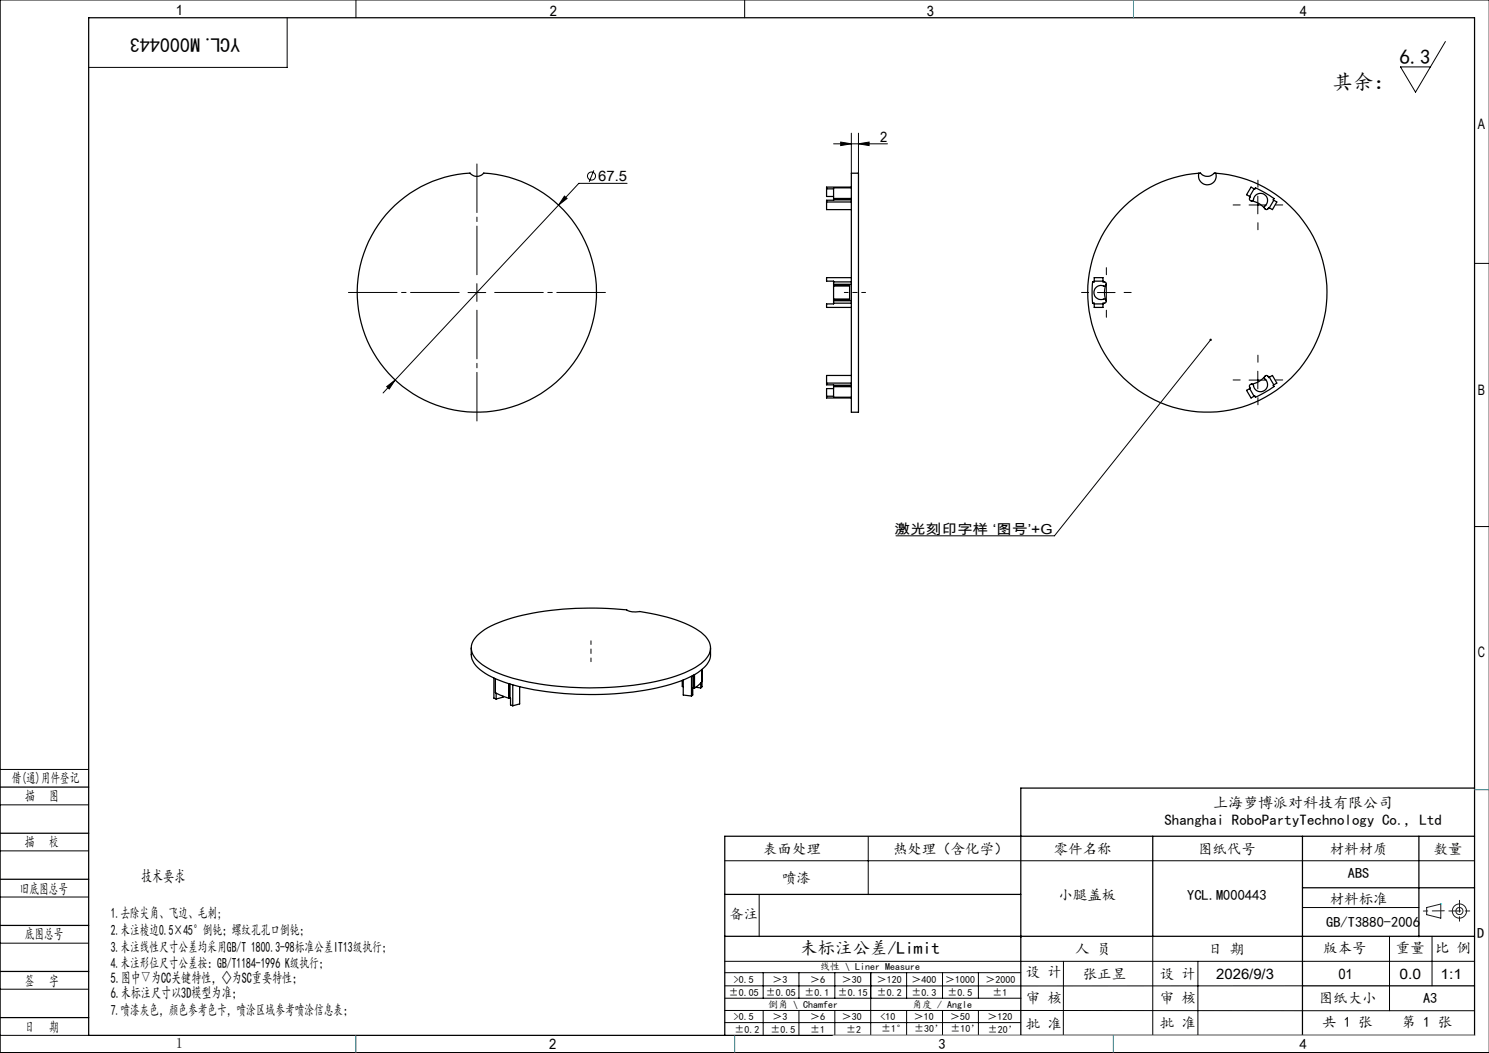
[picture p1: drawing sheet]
<svg xmlns="http://www.w3.org/2000/svg" width="420mm" height="297mm" viewBox="0 0 420 297" stroke-linecap="round" stroke-linejoin="round" font-family="sans-serif">
<g fill="none" stroke="#000" stroke-width=".28">
<path d="M100.4 0v5M210 0v5M420 0h-419.9v297h419.9M81 5v14h-56M407.7 11.7l-8.4 14.3-4.3-7.1h8.5M240.1 37.6v11.3M242.1 37.6v11.2M157.6 57.9l-46.1 49.3M159.2 55.3l.7 .7-2.3 1.9zM167.5 48l-1.3 3.3M176.9 51.7h-13.6l-5.7 6.2M235.1 40.6h15.2"/>
<path d="M237.1 40.1l3 .5-3 .5zM242.1 40.6l3-.5v1zM352.3 57.8h5M354.8 55.3v5M415.9 74.3h4.1M132 82.5h5M134.5 80v5M309.6 82.5h4.9M312.1 80v5M341.5 95.8l-44.1 55.3h-44.7M109.1 109l2.4-1.8-1.7 2.5zM111.5 107.2l-3.4 3.6"/>
<path d="M352.3 107.2h5M354.8 104.7v5M415.9 148.5h4.1M0 217h25M0 227h25M0 240h25M244.9 236v16.3M0 253h25M204.4 242.8h211.5M214.1 252.4v11.8M367.4 256h32.8M0 266h25"/>
<path d="M0 279h25M204.4 271.1h211.5M204.4 278.1h163M204.4 274.4h83.5M215.3 274.4v7.1M225.4 274.4v7.1M235.5 274.4v7.1M245.6 274.4v17.6M255.7 274.4v7.1M265.9 274.4v7.1M276 274.4v7.1M300 271.1l-.1 21"/>
<path d="M325.2 264.1v27.9M337.9 271.1v20.9M391.9 264.1v21M403.9 264.1v14M0 292h25M204.4 285l211.5 .1M204.4 288.4h83.5M204.5 281.5h83.5M215.3 285v7M225.4 285v7M235.5 285v7M255.7 285v7"/>
<path d="M265.9 285v7M276 285v7M287.9 292h128"/>
<circle cx="166.8" cy="49.7" r="1.15"/>
</g>
<g fill="none" stroke="#191924" stroke-width=".28">
<path d="M402.4 256l4-1v4l-4-1z"/>
<circle cx="411.7" cy="257" r="1"/>
<circle cx="411.7" cy="257" r="2"/>
</g>
<path d="M134.5 77.5v-31.3M129.5 82.5h-31.2M134.5 87.5v31.2M139.5 82.5h31.3" fill="none" stroke="#000" stroke-width=".28" stroke-dasharray="30.5 1.3 1.3 1.3" stroke-dashoffset="16.8"/>
<path d="M238.2 82.5h6M166.7 186.6v-5.9" fill="none" stroke="#000" stroke-width=".28" stroke-dasharray="30.5 1.3 1.3 1.3" stroke-dashoffset="29.4"/>
<path d="M349.8 57.8h-2M354.8 52.8v-2M359.8 57.8h2M312.1 77.5v-2M354.8 62.8v2M307.1 82.5h-2M312.1 87.5v2M317.1 82.5h2M349.8 107.2h-2M354.8 102.2v-2M354.8 112.2v2M359.8 107.2h2" fill="none" stroke="#000" stroke-width=".28" stroke-dasharray="30.5 1.3 1.3 1.3"/>
<g fill="none" stroke="#000" stroke-width=".35">
<path d="M25 5h390.9v287h-390.9zM110.1 59.2a33.8 33.8 0 0 1 22.5-10.4 2.48 2.48 0 0 0 3.9 0 33.7 33.7 0 0 1 30.3 43.5 33.7 33.7 0 0 1-49.3 19.4 33.7 33.7 0 0 1-7.4-52.5zM233.2 57h6.9M233.2 53.3h1.9M235.1 56h.1M235.1 56v.5h-1.9v2.6h6.9M235.1 56.4h5M235.1 56h5M240.1 48.9l2-.1v67.5h-2zM240.1 53h-5v3M240.1 52.8h-6.9v2.6h1.9M338.2 48.9a2.51 2.51 0 0 0 2.4 3.2 2.51 2.51 0 0 0 2.3-3.2"/>
<path d="M338.2 48.9a33.7 33.7 0 0 0-26.5 51.2 33.7 33.7 0 0 0 57.7 0 33.7 33.7 0 0 0-26.5-51.2M338.2 48.9l.4-.1a2.65 2.65 0 0 0 4 0l.3 .1M352.5 55.4l.2 .1-.2 .8 .5 .3M353 56.6l.4-.1a2.08 2.08 0 0 1 3.2-1.7 2.08 2.08 0 0 1 .1 3.5v.5M353 56.6a6.3 6.3 0 0 1 3.7 2.2M353.7 53.3l.2 .1 .2-.4 2.7 1.4 2.5 1.6-.2 .4 .2 .1M353.7 53.3l-.8-.5-1.3 2.1 .9 .5M353.7 53.3l-1.2 2.1M358 58.6l-.1-.1-.2 .4a.55 .55 0 0 1-1-.1M359.3 56.5l.9 .5-1.3 2.1-.9-.5M359.3 56.5l-1.3 2.1M235.1 79.5v.7"/>
<path d="M235.1 79.5h5M240.1 78.3h-6.9v1h1.9v.2M308.6 79.3h2.5M235.1 84.8v.7M235.1 80.4h4.5v4.3h-4.5M235.1 80.2v.2M235.1 84.7v.1M235.1 84.3v.4M235.1 80.4v.3M235.1 80.7v3.6M235.1 84.3h4.5M235.1 80.7h4.5"/>
<path d="M235.1 85.5v.2h-1.9v1h6.9M235.1 80.2h5M235.1 85.5h5M235.1 84.8h5M308.6 85.7h2.5M311.9 80.4l.1-.2a.51 .51 0 0 0-.5-.7h-.4v-1.2h-2.5v1.2h-.4l-.2 2.3 .2 3.7h.4v1.2h2.5v-1.2h.4a.56 .56 0 0 0 .4-.8M311.9 80.4l-.3 .3a2.07 2.07 0 0 0-3 1.8 2.07 2.07 0 0 0 3 1.8l.3 .4M311.9 80.4a6.2 6.2 0 0 0 0 4.3M233.2 108.1h6.9M233.2 111.8h1.9M235.1 109h.1M235.1 109v3h5"/>
<path d="M235.1 109.6h-1.9v2.7h6.9M235.1 108.7h5M235.1 109h5M240.1 105.9h-6.9v2.6h1.9v.5M352.5 109.6l-.9 .5 1.3 2.2 .8-.5M352.5 109.6l1.2 2.2M353 108.4l-.5 .3 .2 .8-.2 .1M356.7 106.2l-.1 .4a2.09 2.09 0 0 1 .7 2.8 2.09 2.09 0 0 1-2.7 .8 2.19 2.19 0 0 1-1.1-1.6l-.5-.2M356.7 106.2l.1-.1a.53 .53 0 0 1 .9 0l.2 .4 .1-.1M356.7 106.2a6.1 6.1 0 0 1-3.7 2.2M358 106.4l.9-.5 1.3 2.2-.9 .4M358 106.4l1.3 2.1"/>
<path d="M359.3 108.5l-.2 .2 .2 .3-2.5 1.7-2.7 1.3-.2-.3-.2 .1M134.6 179.2a27.4 27.4 0 0 1 12.8-5.7 90 90 0 0 1 29.5-1.4l.2 .1a6.4 6.4 0 0 0 3.3 .3 39.6 39.6 0 0 1 17.4 5.9 4.9 4.9 0 0 1 2 6.5 15.3 15.3 0 0 1-7.9 5.3 84.3 84.3 0 0 1-34.6 3.4 53.2 53.2 0 0 1-19.6-5.1 8.5 8.5 0 0 1-4.7-5.1 4.5 4.5 0 0 1 1.6-4.2zM132.9 182.8a6.3 6.3 0 0 0 3.2 6.6 41.6 41.6 0 0 0 17.8 5.6 87.7 87.7 0 0 0 36.7-2.4 16.9 16.9 0 0 0 9.2-5.8l.3-.5a6.9 6.9 0 0 0 .3-3.5M139.3 191.2v5.7l.6 .3M139.7 191.4v4l3.8 1.6M139.9 195.5v1.7M141.9 196.4v.2l-2 .6M143.5 197h.1M143.5 192.8v4.2M143.9 196.9l.1 1.9 .6 .3M143.9 192.9v4M143.9 196.9l-.3 .1"/>
<path d="M144.6 193.2v5.9M146.6 193.7v4.8l-2 .6M192.4 191.9v1.7l.3 .1M192.7 191.8v4.2l2.4 .3M195.1 190.7v5.6M195.5 190.5v3.6M195.5 194.1l-.1 1.9-.3 .3M195.5 194.1h.3M195.8 194.1h.1M195.8 190.3v3.8M195.9 190.3v3.8M196.3 193.8l1.4 .2"/>
<path d="M197.7 192.6v1.4M198 192.2l-2.1 1.9M198 188.8v4.9l-.3 .3M0 222h25M0 235h25M325.2 235.9v28.2M367.4 235.9v56.1M400.2 235.9v28.3M415.9 235.9h-211.5v56.1M415.9 222.3h-128v69.7M0 248h25M204.4 252.3h83.5"/>
<path d="M367.4 250.4h48.5M0 261h25M0 274h25M204.4 264.1h211.5M367.4 278.1h48.5M0 287h25"/>
</g>
<path d="M407.4 256.9l-5.9 .1M408.7 256.9h6M411.7 253.9v6" fill="none" stroke="#191924" stroke-width=".28" stroke-dasharray="6.3 1.3 1.3 1.3" stroke-dashoffset="3"/>
<path d="M235 292h180.9" fill="none" stroke="#c0c0c0" stroke-width=".28"/>
<path d="M319.7 0v5M415.9 222.7h4.1M100.4 292v5M207.2 292v5M314 292v5" fill="none" stroke="#00f" stroke-width=".28"/>
<path d="M406.4 255h.1" fill="none" stroke="#0ff" stroke-width=".28"/>
<g fill="#000">
<path d="M341.3 95.6h.4l-.2 .2 .2-.2a.34 .34 0 0 1 0 .5 .34 .34 0 0 1-.5 0 .34 .34 0 0 1 .1-.5z"/>
<path d="M237.1 40.1l3 .5-3 .5zM242.1 40.6l3-.5v1z"/>
<path d="M109.1 109l.7 .7 1.7-2.5zM159.2 55.3l-1.6 2.6 2.3-1.9z"/>
</g>
<g font-size="5.8">
<text x="394.8" y="18">6.3</text>
<text x="375.9" y="25.2">其余：</text>
</g>
<text font-size="5.6" x="67.7" y="10.6" transform="rotate(-180 67.7 10.6)">YCL.M000443</text>
<text font-size="4.9" x="225.7" y="269">未标注公差/Limit</text>
<text font-size="4.7" x="39.8" y="248.8">技术要求</text>
<g font-size="4.2">
<text x="342.2" y="227.9">上海萝博派对科技有限公司</text>
<text x="328.5" y="232.8">Shanghai RoboPartyTechnology Co., Ltd</text>
<text x="31.2" y="277.4">5.图中▽为CC关键特性，◇为SC重要特性；</text>
<text x="31.2" y="281.6">6.未标注尺寸以3D模型为准；</text>
</g>
<g font-size="4.1">
<text x="49.6" y="4.3">1</text>
<text x="155.1" y="4.6">2</text>
<text x="261.4" y="4.6">3</text>
<text x="366.6" y="4.6">4</text>
<text x="248.3" y="40">2</text>
<text x="416.9" y="36.3">A</text>
<text x="168.7" y="51.1">67.5</text>
<text x="416.9" y="111.3">B</text>
<text x="416.9" y="185.3">C</text>
<text x="3.3" y="220.9">借(通)用件登记</text>
<text x="7.1" y="226">描</text>
<text x="13.9" y="226">图</text>
<text x="7" y="238.9">描</text>
<text x="13.8" y="238.9">校</text>
<text x="215.3" y="240.8">表面处理</text>
<text x="251.9" y="240.8">热处理（含化学）</text>
<text x="297.3" y="240.8">零件名称</text>
<text x="337.9" y="240.8">图纸代号</text>
<text x="375.1" y="240.8">材料材质</text>
<text x="404.4" y="240.8">数量</text>
<text x="220.6" y="249">喷漆</text>
<text x="380.2" y="247.7">ABS</text>
<text x="5.6" y="252">旧底图总号</text>
<text x="298.6" y="253.7">小腿盖板</text>
<text x="334.9" y="253.7">YCL.M000443</text>
<text x="375.1" y="254.9">材料标准</text>
<text x="31.2" y="258.9">1.去除尖角、飞边、毛刺;</text>
<text x="31.2" y="263.6">2.未注棱边0.5×45°倒钝；螺纹孔孔口倒钝；</text>
<text x="205.7" y="259.3">备注</text>
<text x="374.1" y="261.4">GB/T3880-2006</text>
<text x="7" y="265">底图总号</text>
<text x="31.2" y="268.4">3.未注线性尺寸公差均采用GB/T 1800.3-98标准公差IT13级执行；</text>
<text x="303.3" y="269">人 员</text>
<text x="340.8" y="269">日 期</text>
<text x="373.2" y="268.7">版本号</text>
<text x="393.7" y="268.7">重量</text>
<text x="404.8" y="268.7">比 例</text>
<text x="416.7" y="264.6">D</text>
<text x="31.2" y="273.2">4.未注形位尺寸公差按：GB/T1184-1996 K级执行；</text>
<text x="289.3" y="275.5">设 计</text>
<text x="7" y="278">签</text>
<text x="13.8" y="278">字</text>
<text x="305.4" y="276">张正昱</text>
<text x="327.2" y="276">设 计</text>
<text x="343.1" y="276">2026/9/3</text>
<text x="377.5" y="276">01</text>
<text x="394.8" y="276">0.0</text>
<text x="406.3" y="276">1:1</text>
<text x="31.2" y="286.4">7.喷漆灰色，颜色参考色卡，喷涂区域参考喷涂信息表；</text>
<text x="289.3" y="283">审 核</text>
<text x="327.2" y="282.9">审 核</text>
<text x="372" y="283">图纸大小</text>
<text x="401.4" y="283">A3</text>
<text x="7" y="291">日</text>
<text x="13.8" y="291">期</text>
<text x="289.3" y="290.1">批 准</text>
<text x="327.2" y="290">批 准</text>
<text x="373" y="289.8">共 1 张</text>
<text x="395.4" y="289.8">第 1 张</text>
<text x="49.6" y="295.6">1</text>
<text x="154.9" y="296">2</text>
<text x="264.7" y="296">3</text>
<text x="366.6" y="296">4</text>
</g>
<text font-size="3.9" x="252.3" y="150.6">激光刻印字样 ‘图号’+G</text>
<g font-size="2.8">
<text x="231.3" y="273.6">线性 \ Liner Measure</text>
<text x="205.6" y="280.8">±0.05</text>
<text x="207" y="277.2">&gt;0.5</text>
<text x="216" y="280.8">±0.05</text>
<text x="217.9" y="277.2">＞3</text>
<text x="227" y="280.8">±0.1</text>
<text x="228.5" y="277.2">＞6</text>
<text x="236.3" y="280.8">±0.15</text>
<text x="237.5" y="277.2">＞30</text>
<text x="247.4" y="277.2">＞120</text>
<text x="247.4" y="280.8">±0.2</text>
<text x="257.1" y="277.2">＞400</text>
<text x="257.1" y="280.8">±0.3</text>
<text x="266.6" y="277.2">＞1000</text>
<text x="267.3" y="280.8">±0.5</text>
<text x="278" y="277.2">＞2000</text>
<text x="279.9" y="280.8">±1</text>
<text x="207" y="287.8">&gt;0.5</text>
<text x="216.6" y="284.3">倒角 \ Chamfer</text>
<text x="217.9" y="287.8">＞3</text>
<text x="228.5" y="287.8">＞6</text>
<text x="237.5" y="287.8">＞30</text>
<text x="248.4" y="287.8">&lt;10</text>
<text x="257.3" y="284.3">角度 / Angle</text>
<text x="257.8" y="287.8">＞10</text>
<text x="268" y="287.8">＞50</text>
<text x="278.5" y="287.8">＞120</text>
<text x="207.1" y="291.3">±0.2</text>
<text x="217.3" y="291.3">±0.5</text>
<text x="228.5" y="291.3">±1</text>
<text x="238.7" y="291.3">±2</text>
<text x="248.6" y="291.1">±1°</text>
<text x="257.8" y="291.1">±30’</text>
<text x="268.1" y="291.1">±10’</text>
<text x="278.6" y="291.2">±20’</text>
</g>
</svg>
